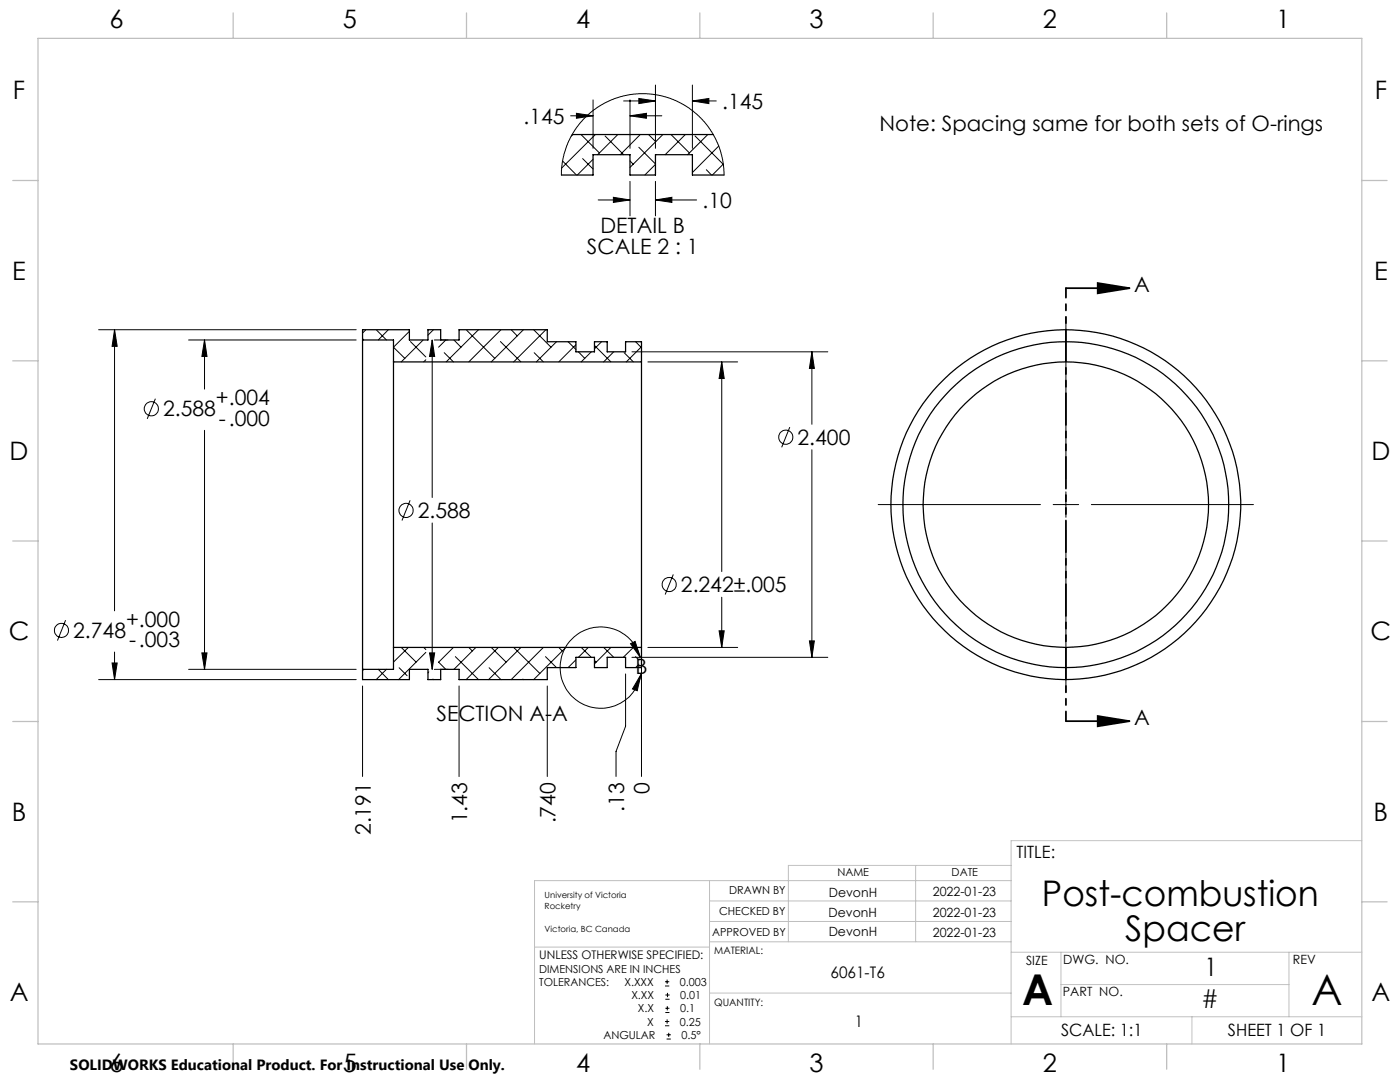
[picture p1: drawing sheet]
<svg xmlns="http://www.w3.org/2000/svg" width="279mm" height="216mm" viewBox="0 0 279 216" stroke-linecap="round" stroke-linejoin="round" font-family="sans-serif">
<g fill="none" stroke="#000" stroke-width=".2">
<path d="M118.4 19.9v9.7M125.7 19.9v9.7M127.5 19.6l3.3 .5-3.3 .6zM130.8 17v12.6M138.2 17v12.6M112 34.9l.3-2.9 .8-3 1.6-2.9 1.6-2.2 2.2-2 1.2-.8 2-1 2.8-1 2.9-.4 3.1 .1 3.4 .9 3 1.5 2.6 2 1.9 2.2 1.8 3.1 1 3.3 .3 3.1M112.3 32.1l2.7 2.8M113.9 23.1h4.5M114.3 26.8l-.3 .4M115 22.6l3.4 .5-3.4 .5zM116 26.8l3.6 3.7M116.3 31.6l2.1 2.1"/>
<path d="M118.4 31.8l-3.2 3.1M118.8 26.8l-6.7 6.7M119.4 39.9h6.3M120.8 27.1l3.7 3.8M122.4 39.4l3.3 .5-3.3 .5zM123.3 26.8l-4 4.1M124.5 20.1h6.3M125.7 23.1l3.3-.5v1zM125.7 36.2v6.9M125.7 23.1h6.4M125.7 32.1l.7 .7M127.5 29.4l3.3 3.3"/>
<path d="M127.8 26.8l-4 4.1M129.4 26.8l1.4 1.5M130.8 39.9l3.3-.5v1zM130.8 36.2v6.9M130.8 39.9h8.2M130.8 32.8l-2.1 2.1M132.3 26.8l-6.6 6.6M133.9 26.8l3.7 3.7M136.8 26.8l-4 4.1M138.2 20.1h4.7M138.2 20.1l3.3-.5v1.1zM138.7 27.1l5.6 5.7"/>
<path d="M141 33.9l1 1M141.3 26.8l-4.1 4.1M143.4 29.1l-5.2 5.3M144.4 32.7l-2.2 2.2M19.7 65.8h51.4M22.9 65.8l.5 3.3h-1zM22.9 65.8v56.1M31 79.6l-1.6 4M37.6 67.8h33.5M40.8 67.8v9.8M40.8 67.8l.5 3.3h-1zM72.4 67.6l.2 .2"/>
<path d="M73 65.8l-.6 .7M75.2 65.9l1.9 1.9M77.5 65.8l-2 2M81.7 66.1l-3.2 3.2 2.3 2.2M81.9 68.2l3.1 3M84.5 67.8l-4.4 4.4M85 71.8l-.4 .4M86.3 67.8v31.5M86.3 67.8l.4 3.3h-1zM86.5 65.8l-1.1 1.1M86.7 67.8h2.7M88.7 70.4l1.8 1.8"/>
<path d="M89 67.8l-1.5 1.5M90.6 67.8l1.4 1.5M93.1 65.9l5.6 5.6M95.5 65.8l-6.5 6.4M99.9 68.2l4.1 4M100 65.8l-6.4 6.4M102 65.8l1.2 1.2M104.5 65.8l-6.5 6.4M106.5 65.8l3.5 3.5M106.6 70.4l1.8 1.8M108.9 65.8l-6.4 6.4M111.1 68.2l-4.1 4"/>
<path d="M113.4 68.2l1.5 1.5M114.9 68.8l-3.4 3.4M115.4 70.2l1.3 1.3M118 70.2l-2 2M118.6 68.9l3.3 3.3M120.1 68.2l-1.5 1.4M122.5 70.2l-2 2M124.6 70.4l1.8 1.8M126.1 70.2h39.1M126.9 68.2l1 1.1M128 69.2l-3 3M129.3 72.2h17.9"/>
<path d="M144 72.2l.5 3.3h-1zM144 72.2v41.9M162 70.2v14.5M162 70.2l.5 3.3h-1zM212.7 63.3v32.3M40.8 85.9v47.7M81.8 99.8l-1.6 4.1M157.6 85.2l-1.6 4.1M162 89.7v41.5M212.7 98.1v5.1M86.3 104.4v29.2M134.4 114.6l-1.6 4"/>
<path d="M144 119.2v10M175.3 100.7h32.3M210.2 100.7h5.1M212.7 105.8v32.3M217.8 100.7h32.4M13.1 123.8l-1.6 4M19.7 135.6h51.4M22.4 132.3h1l-.5 3.3zM22.9 130.1v5.5M37.6 133.6h33.5M40.3 130.3h1l-.5 3.3zM72.4 136.9v18"/>
<path d="M72.6 133.6l-.2 .2M75.5 133.6l2 2M77.1 133.6l-2 2M79.7 133.2l1.5 1.6M80.1 129.2l2.9 2.9M81.5 129.2l-3 2.9M84.6 129.2l.4 .4M85 130.2l-5.4 5.4M85.6 134.1l-.2 .2M85.7 130.3h1l-.4 3.3zM86.4 135.5l.1 .1M86.7 133.6h2.7"/>
<path d="M87.5 132.1l1.5 1.5M90.5 129.2l-3 3M90.9 131l4.6 4.6M91.6 136.9v18M93.6 129.2l.7 .7M95 129.2l-4.4 4.4M97.6 133.2l2.4 2.4M98 129.2l3 2.9M99.4 129.2l-6.4 6.4M102.5 129.2l5.2 5.2M104 129.2l-6.5 6.4M104.4 135.5l.1 .1"/>
<path d="M108.4 129.2l-6.4 6.4M108.9 131l2.2 2.2M109.2 136.9v18M111.5 129.2l.7 .7M112.9 129.2l-6.4 6.4M114.9 131.7l-1.5 1.5M116 129.2l2 2M117.4 129.2l-2 2M118.6 131.8l.4 .3M120.5 129.2l2 2M121.9 129.2l-3.3 3.3M124.8 134.5v10.4l-1.9 5v5"/>
<path d="M125.8 128.4l1-.4 1 3.2zM126.1 131.2h39.1M126.4 129.2l-2 2M126.8 131l.7 .7M127.5 132.5l-.6 .7M127.8 131.2a8.1 8.1 0 0 0-12.7-4.5 8.1 8.1 0 0 0 .5 13.4 8.1 8.1 0 0 0 12.3-5.5M127.9 134.6l-.7 3.2-1-.3zM128 130.5v24.4M129.3 129.2h17.9M143.5 125.9h1l-.5 3.3zM161.5 127.9h1l-.5 3.3zM132.7 196.7h.9"/>
<path d="M132.7 195.9h.9M132.8 199.4h.8M132.8 198.5h.8M133.1 195.5v.8M133.2 198.1v.9M132.7 204.7h.9M132.7 203.8h.9M132.8 202h.8M132.8 201.2h.8M133 207.3h.9M133 206.5h.9M133.1 203.4v.9"/>
<path d="M133.2 200.8v.8M133.5 206.1v.8"/>
<circle cx="30.2" cy="81.6" r="1.41"/>
<circle cx="156.8" cy="87.2" r="1.41"/>
<circle cx="81" cy="101.9" r="1.41"/>
<circle cx="133.6" cy="116.6" r="1.41"/>
<circle cx="12.3" cy="125.8" r="1.42"/>
</g>
<path d="M212.7 57.5h12.7M219.1 56.5l6.3 1-6.3 1zM212.7 143.9h12.7M219.1 142.9l6.3 1-6.3 1z" fill="none" stroke="#000" stroke-width=".35"/>
<path d="M212.7 57.5v86.4" fill="none" stroke="#000" stroke-width=".35" stroke-dasharray="6.3 1.3 1.3 1.3 1.3 1.3" stroke-dashoffset="4.4"/>
<g fill="none" stroke="#c0c0c0" stroke-width=".2">
<path d="M141.6 175.7v32.6M141.6 179.8h60.2M182.7 172.7v15.2M201.8 175.7h-95.1v32.6M201.8 172.7h-44.5v15.2M271.8 167.7h-70v40.6M106.7 189h34.9M141.6 183.9h60.2M141.6 187.9h60.2M141.6 198.2h60.2M201.8 190h70M211.7 190v12.9"/>
<path d="M211.7 196.5h45.5M257.2 190v12.9M201.8 202.9h70M237.9 202.9v5.4"/>
</g>
<g fill="none" stroke="#c0c0c0" stroke-width=".25">
<path d="M7.6 7.7h264.2v200.6h-264.2zM46.5 2.6v5.1M93.1 2.6v5.1M139.7 2.6v5.1M186.2 2.6v5.1M232.8 2.6v5.1M2.5 36h5.1M271.8 36h5M2.5 72h5.1M271.8 72h5M2.5 108h5.1M271.7 108h5.1"/>
<path d="M2.5 144h5.1M271.8 144h5M2.5 180h5.1M271.8 180h5M46.5 208.3v5.1M93.1 208.3v5.1M139.7 208.3v5.1M186.2 208.3v5.1M232.8 208.3v5.1"/>
</g>
<g fill="#000">
<path d="M219.1 56.5l6.3 1-6.3 1zM219.1 142.9l6.3 1-6.3 1z"/>
<path d="M40.3 130.3h1l-.5 3.3zM40.8 67.8l.5 3.3h-1zM22.4 132.3h1l-.5 3.3zM22.9 65.8l.5 3.3h-1zM143.5 125.9h1l-.5 3.3zM144 72.2l.5 3.3h-1zM161.5 127.9h1l-.5 3.3zM162 70.2l.5 3.3h-1zM85.7 130.3h1l-.4 3.3zM86.3 67.8l.4 3.3h-1zM115 22.6l3.4 .5-3.4 .5zM125.7 23.1l3.3-.5v1zM127.5 19.6l3.3 .5-3.3 .6zM138.2 20.1l3.3-.5v1.1zM122.4 39.4l3.3 .5-3.3 .5zM130.8 39.9l3.3-.5v1z"/>
<path d="M125.8 128.4l1-.4 1 3.2zM127.9 134.6l-.7 3.2-1-.3z"/>
</g>
<g fill="none" stroke="#000" stroke-width=".25">
<path d="M112 34.9h6.4v-4h7.3v4h5.1v-4h7.4v4h6.3M114.2 26.8h28.1M72.4 67.8v65.8M72.4 67.8v-2h9.3v2h3.7v-2h2.5v2h3.7v-2h17.6v2.4h5.7v2h3.7v-2h2.6v2h3.6v-2h3.2v4M72.4 67.8h6.1v4.4M78.5 72.2v57M78.5 72.2h49.5M128 72.2v57M78.5 129.2v4.4h-6.1M78.5 129.2h49.5M128 129.2v4h-3.2v-2h-3.6v2h-2.6v-2h-3.7v2h-5.7v2.4h-17.6v-2h-3.7v2h-2.5v-2h-3.7v2h-9.3v-2"/>
<circle cx="212.7" cy="100.7" r="28.5"/>
<circle cx="212.7" cy="100.7" r="34.9"/>
<circle cx="212.7" cy="100.7" r="32.5"/>
</g>
<g font-size="8.5">
<text x="204" y="200.6">A</text>
<text x="261.7" y="200.5">A</text>
</g>
<g font-size="7.1">
<text x="207.9" y="180.8">Post-combustion</text>
<text x="224.6" y="187.8">Spacer</text>
</g>
<g font-size="5.1">
<text x="21.9" y="5.6">6</text>
<text x="68.4" y="5.6">5</text>
<text x="115" y="5.6">4</text>
<text x="161.6" y="5.6">3</text>
<text x="208.1" y="5.6">2</text>
<text x="254.7" y="5.6">1</text>
<text x="2.6" y="19.8">F</text>
<text x="274.4" y="19.8">F</text>
<text x="2.4" y="55.8">E</text>
<text x="274.2" y="55.8">E</text>
<text x="1.9" y="91.8">D</text>
<text x="273.7" y="91.8">D</text>
<text x="1.7" y="127.8">C</text>
<text x="273.5" y="127.8">C</text>
<text x="2.4" y="163.8">B</text>
<text x="274.1" y="163.8">B</text>
<text x="240.4" y="194.7">1</text>
<text x="1.9" y="199.7">A</text>
<text x="239.7" y="201.1">#</text>
<text x="273.7" y="199.7">A</text>
<text x="21.9" y="213.9">6</text>
<text x="68.4" y="213.9">5</text>
<text x="115" y="213.9">4</text>
<text x="161.6" y="213.9">3</text>
<text x="208.1" y="213.9">2</text>
<text x="254.7" y="213.9">1</text>
</g>
<g font-size="4.2">
<text x="144.1" y="21.7">.145</text>
<text x="104.5" y="24.7">.145</text>
<text x="175.5" y="26.1">Note: Spacing same for both sets of O-rings</text>
<text x="140.2" y="41.5">.10</text>
<text x="119.8" y="46.5">DETAIL B</text>
<text x="117.1" y="50.7">SCALE 2 : 1</text>
<text x="226.3" y="58.2">A</text>
<text x="32.5" y="83.1">2.588</text>
<text x="43.1" y="80.8">+.004</text>
<text x="43.7" y="84.9">-.000</text>
<text x="159.2" y="88.8">2.400</text>
<text x="83.4" y="103.4">2.588</text>
<text x="135.9" y="118.2">2.242±.005</text>
<text x="25.2" y="125">+.000</text>
<text x="14.6" y="127.3">2.748</text>
<text x="25.8" y="129.2">-.003</text>
<text x="126.8" y="134.4">B</text>
<text x="87.1" y="143.9">SECTION A-A</text>
<text x="226.3" y="144.6">A</text>
<text x="124.6" y="162" transform="rotate(-90 124.6 162)">.13</text>
<text x="129.7" y="158.4" transform="rotate(-90 129.7 158.4)">0</text>
<text x="74" y="166.6" transform="rotate(-90 74 166.6)">2.191</text>
<text x="93.2" y="164.3" transform="rotate(-90 93.2 164.3)">1.43</text>
<text x="110.9" y="164.3" transform="rotate(-90 110.9 164.3)">.740</text>
</g>
<g font-size="3.4">
<text x="202.9" y="171.1">TITLE:</text>
<text x="211.8" y="206.7">SCALE: 1:1</text>
<text x="245.1" y="206.7">SHEET 1 OF 1</text>
</g>
<g font-size="3.2">
<text x="165.7" y="195.1">6061-T6</text>
<text x="170.6" y="205">1</text>
</g>
<text font-size="3" x="14" y="213.5">SOLIDWORKS Educational Product. For Instructional Use Only.</text>
<g font-size="2.5">
<text x="165.4" y="178.9">DevonH</text>
<text x="186.2" y="178.8">2022-01-23</text>
<text x="165.3" y="182.9">DevonH</text>
<text x="186.2" y="182.9">2022-01-23</text>
<text x="165.4" y="186.8">DevonH</text>
<text x="186.2" y="187">2022-01-23</text>
<text x="204.8" y="192.5">SIZE</text>
<text x="212.2" y="192.3">DWG. NO.</text>
<text x="258" y="192.3">REV</text>
<text x="212.1" y="198.7">PART NO.</text>
</g>
<text font-size="2.4" x="107.6" y="191.4">UNLESS OTHERWISE SPECIFIED:</text>
<g font-size="2.2">
<text x="145.5" y="178.4">DRAWN BY</text>
<text x="167.1" y="174.8">NAME</text>
<text x="189.9" y="174.8">DATE</text>
<text x="143.5" y="182.5">CHECKED BY</text>
<text x="142.1" y="186.7">APPROVED BY</text>
<text x="107.6" y="194.1">DIMENSIONS ARE IN INCHES</text>
<text x="107.6" y="196.7">TOLERANCES:</text>
<text x="124.6" y="196.7">X.XXX</text>
<text x="135.7" y="196.7">0.003</text>
<text x="126" y="199.4">X.XX</text>
<text x="127.3" y="202">X.X</text>
<text x="135.7" y="202">0.1</text>
<text x="135.7" y="199.4">0.01</text>
<text x="120.4" y="207.3">ANGULAR</text>
<text x="129.1" y="204.7">X</text>
<text x="135.7" y="204.7">0.25</text>
<text x="136" y="207.3">0.5°</text>
</g>
<g font-size="2">
<text x="142.5" y="190.4">MATERIAL:</text>
<text x="142.5" y="200.7">QUANTITY:</text>
</g>
<g font-size="1.7">
<text x="108.7" y="179.1">University of Victoria</text>
<text x="108.7" y="181.4">Rocketry</text>
<text x="108.7" y="186">Victoria, BC Canada</text>
</g>
</svg>
